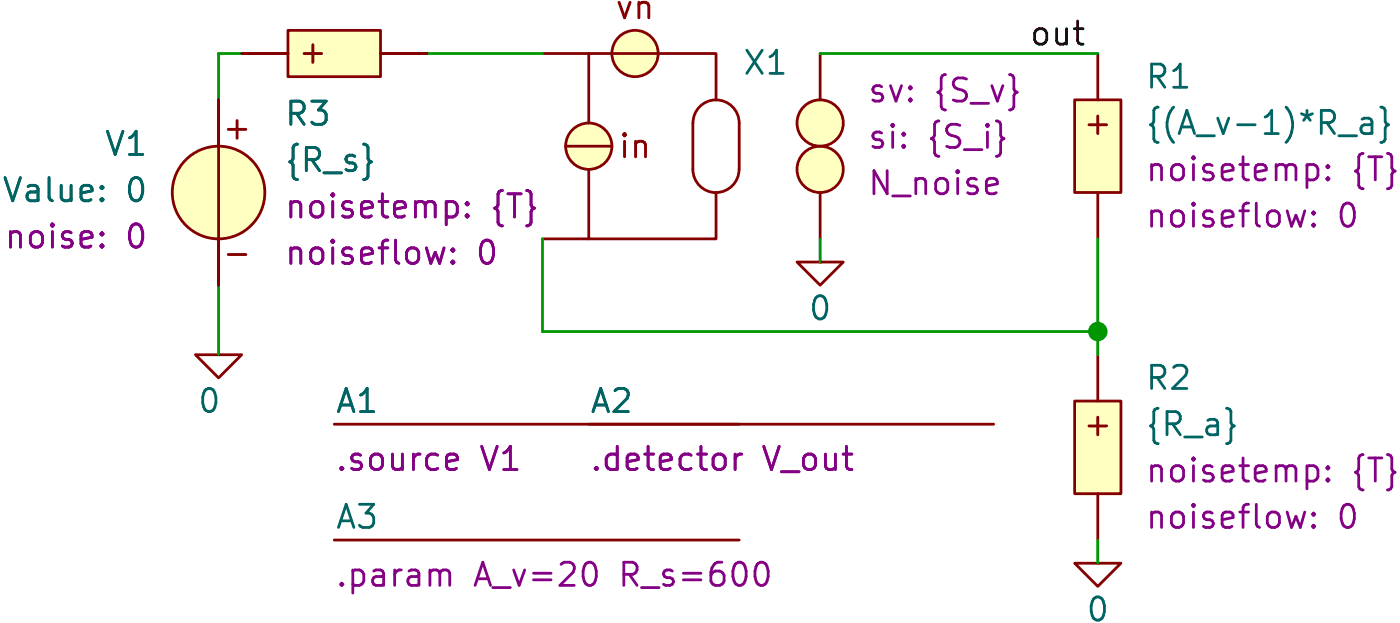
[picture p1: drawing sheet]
(kicad_sch
 (version 20231120)
 (generator "eeschema")
 (generator_version "8.0")
 (paper "A4")
 (title_block
  (title "VampNoise"))
 (lib_symbols
  (symbol "SLiCAP:Command"
   (pin_numbers hide)
   (pin_names
    (offset 0) hide) (exclude_from_sim no) (in_bom yes) (on_board yes)
   (property "Reference" "A?" (at 0 1.27 0) (do_not_autoplace) (effects (font (size 1.27 1.27)) (justify left)))
   (property "Value" "" (at 0 -0.635 0) (effects (font (size 1.27 1.27)) (justify left) (hide yes)))
   (property "Footprint" "" (at 0 -1.27 0) (effects (font (size 1.27 1.27)) (justify left) (hide yes)))
   (property "Datasheet" "" (at 0 -1.27 0) (effects (font (size 1.27 1.27)) (justify left) (hide yes)))
   (property "Description" "SLiCAP command (.lib, .param, .model. subckt}" (at 23.114 -4.064 0) (effects (font (size 1.27 1.27)) (hide yes)))
   (property "command" "?" (at 0 -1.905 0) (do_not_autoplace) (effects (font (size 1.27 1.27)) (justify left)))
   (symbol "Command_0_1"
    (polyline (pts (xy 0 0) (xy 22.225 0)) (stroke (width 0) (type default)) (fill (type none)))))
  (symbol "SLiCAP:GND"
   (power)
   (pin_numbers hide)
   (pin_names
    (offset 0) hide) (exclude_from_sim no) (in_bom yes) (on_board yes)
   (property "Reference" "#0" (at 0 -5.08 0) (effects (font (size 1.27 1.27)) (hide yes)))
   (property "Value" "0" (at 0 -2.54 0) (do_not_autoplace) (effects (font (size 1.27 1.27))))
   (property "Footprint" "" (at 0 0 0) (effects (font (size 1.27 1.27)) (hide yes)))
   (property "Datasheet" "" (at 0 -10.16 0) (effects (font (size 1.27 1.27)) (hide yes)))
   (property "Description" "0V reference potential" (at 0 -7.62 0) (effects (font (size 1.27 1.27)) (hide yes)))
   (symbol "GND_0_1"
    (polyline (pts (xy -1.27 0) (xy 0 -1.27) (xy 1.27 0) (xy -1.27 0)) (stroke (width 0) (type default)) (fill (type none))))
   (symbol "GND_1_1"
    (pin power_in line (at 0 0 0) (length 0) (name "~" (effects (font (size 1.016 1.016)))) (number "1" (effects (font (size 1.016 1.016)))))))
  (symbol "SLiCAP:N_noise"
   (pin_numbers hide)
   (pin_names
    (offset 0) hide) (exclude_from_sim no) (in_bom yes) (on_board yes)
   (property "Reference" "X?" (at 1.905 1.27 0) (effects (font (size 1.27 1.27)) (justify left)))
   (property "Value" "" (at 1.905 -1.27 0) (effects (font (size 1.27 1.27)) (justify left) (hide yes)))
   (property "Footprint" "" (at 0 -1.27 0) (effects (font (size 1.27 1.27)) (justify left) (hide yes)))
   (property "Datasheet" "" (at 0 -1.27 0) (effects (font (size 1.27 1.27)) (justify left) (hide yes)))
   (property "Description" "Nullor with parameters for the input-referred noise voltage and current sources in V^2/Hz and A^2/Hz, respectively" (at 2.286 -3.556 0) (effects (font (size 1.27 1.27)) (justify left) (hide yes)))
   (property "sv" "{S_v}" (at -11.43 12.065 0) (show_name) (effects (font (size 1.27 1.27)) (justify left)))
   (property "si" "{S_i}" (at -11.43 9.525 0) (show_name) (effects (font (size 1.27 1.27)) (justify left)))
   (property "model" "N_noise" (at 1.905 -1.27 0) (show_name) (effects (font (size 1.27 1.27)) (justify left)))
   (symbol "N_noise_0_1"
    (arc (start -6.985 -1.27) (mid -6.613 -2.168) (end -5.715 -2.54) (stroke (width 0) (type default)) (fill (type none)))
    (arc (start -5.715 -2.54) (mid -4.817 -2.168) (end -4.445 -1.27) (stroke (width 0) (type default)) (fill (type none)))
    (arc (start -5.7149 2.5401) (mid -6.6129 2.1681) (end -6.9849 1.2701) (stroke (width 0) (type default)) (fill (type none)))
    (arc (start -4.4449 1.2701) (mid -4.8169 2.1681) (end -5.7149 2.5401) (stroke (width 0) (type default)) (fill (type none)))
    (polyline (pts (xy -13.97 0) (xy -11.43 0)) (stroke (width 0) (type default)) (fill (type none)))
    (polyline (pts (xy -6.985 1.27) (xy -6.985 -1.27)) (stroke (width 0) (type default)) (fill (type none)))
    (polyline (pts (xy -4.445 1.27) (xy -4.445 -1.27)) (stroke (width 0) (type default)) (fill (type none)))
    (polyline (pts (xy -12.7 -1.27) (xy -12.7 -5.08) (xy -5.715 -5.08) (xy -5.715 -2.54)) (stroke (width 0) (type default)) (fill (type none)))
    (polyline (pts (xy -5.715 2.54) (xy -5.715 5.08) (xy -12.7 5.08) (xy -12.7 1.27)) (stroke (width 0) (type default)) (fill (type none))))
   (symbol "N_noise_1_0"
    (pin power_out line (at 0 5.08 270) (length 2.54) (name "outP" (effects (font (size 1.27 1.27)))) (number "3" (effects (font (size 1.27 1.27)))))
    (pin power_out line (at 0 -5.08 90) (length 2.54) (name "outN" (effects (font (size 1.27 1.27)))) (number "4" (effects (font (size 1.27 1.27))))))
   (symbol "N_noise_1_1"
    (circle (center -12.7 0) (radius 1.27) (stroke (width 0) (type default)) (fill (type background)))
    (circle (center -10.16 5.08) (radius 1.27) (stroke (width 0) (type default)) (fill (type background)))
    (circle (center 0 -1.27) (radius 1.27) (stroke (width 0) (type default)) (fill (type background)))
    (circle (center 0 1.27) (radius 1.27) (stroke (width 0) (type default)) (fill (type background)))
    (text "in" (at -10.16 0 0) (effects (font (size 1.27 1.27))))
    (text "vn" (at -10.16 7.62 0) (effects (font (size 1.27 1.27))))
    (pin input line (at -15.24 5.08 0) (length 2.54) (name "inp" (effects (font (size 1.27 1.27)))) (number "1" (effects (font (size 1.27 1.27)))))
    (pin input line (at -15.24 -5.08 0) (length 2.54) (name "inN" (effects (font (size 1.27 1.27)))) (number "2" (effects (font (size 1.27 1.27)))))))
  (symbol "SLiCAP:R"
   (pin_numbers hide)
   (pin_names
    (offset 1.016) hide) (exclude_from_sim no) (in_bom yes) (on_board yes)
   (property "Reference" "R?" (at 1.905 3.81 0) (effects (font (size 1.27 1.27)) (justify left)))
   (property "Value" "?" (at 1.905 1.905 0) (show_name) (effects (font (size 1.27 1.27)) (justify left)))
   (property "Footprint" "" (at 0.635 -3.175 0) (effects (font (size 1.27 1.27)) (hide yes)))
   (property "Datasheet" "" (at 0.635 -3.175 0) (effects (font (size 1.27 1.27)) (hide yes)))
   (property "Description" "Resistor (cannot have zero resistance)" (at 21.082 -5.842 0) (effects (font (size 1.27 1.27)) (hide yes)))
   (property "model" "R" (at 1.905 -3.81 0) (show_name) (effects (font (size 1.27 1.27)) (justify left) (hide yes)))
   (property "noisetemp" "0" (at 1.905 0 0) (show_name) (effects (font (size 1.27 1.27)) (justify left)))
   (property "noiseflow" "0" (at 15.24 0 0) (show_name) (effects (font (size 1.27 1.27)) (justify left)))
   (property "dcvar" "0" (at 1.905 -1.905 0) (show_name) (effects (font (size 1.27 1.27)) (justify left)))
   (property "dcvarlot" "0" (at 15.24 -1.905 0) (show_name) (effects (font (size 1.27 1.27)) (justify left)))
   (symbol "R_0_0"
    (text "+" (at 0 1.27 0) (effects (font (size 1.27 1.27)))))
   (symbol "R_1_0"
    (pin passive line (at 0 5.08 270) (length 2.54) (name "1" (effects (font (size 1.27 1.27)))) (number "1" (effects (font (size 1.27 1.27)))))
    (pin passive line (at 0 -5.08 90) (length 2.54) (name "2" (effects (font (size 1.27 1.27)))) (number "2" (effects (font (size 1.27 1.27))))))
   (symbol "R_1_1"
    (rectangle (start -1.27 2.54) (end 1.27 -2.54) (stroke (width 0) (type solid)) (fill (type background)))))
  (symbol "SLiCAP:V"
   (pin_numbers hide)
   (pin_names
    (offset 0) hide) (exclude_from_sim no) (in_bom yes) (on_board yes)
   (property "Reference" "V?" (at 3.175 4.445 0) (effects (font (size 1.27 1.27)) (justify left)))
   (property "Value" "?" (at 3.175 2.54 0) (show_name) (effects (font (size 1.27 1.27)) (justify left)))
   (property "Footprint" "" (at 0 -1.27 0) (effects (font (size 1.27 1.27)) (justify left) (hide yes)))
   (property "Datasheet" "" (at 0 -1.27 0) (effects (font (size 1.27 1.27)) (justify left) (hide yes)))
   (property "Description" "Independent voltage source" (at 16.51 -7.112 0) (effects (font (size 1.27 1.27)) (hide yes)))
   (property "noise" "0" (at 3.175 -3.175 0) (show_name) (effects (font (size 1.27 1.27)) (justify left)))
   (property "dc" "0" (at 3.175 0.635 0) (show_name) (effects (font (size 1.27 1.27)) (justify left)))
   (property "dcvar" "0" (at 3.175 -1.27 0) (show_name) (effects (font (size 1.27 1.27)) (justify left)))
   (property "model" "V" (at 3.175 -5.08 0) (show_name) (effects (font (size 1.27 1.27)) (justify left) (hide yes)))
   (symbol "V_0_0"
    (text "+" (at -1.016 3.556 0) (effects (font (size 1.27 1.27))))
    (text "-" (at -1.016 -3.302 0) (effects (font (size 1.27 1.27))))
    (pin power_out line (at 0 5.08 270) (length 2.54) (name "p" (effects (font (size 1.27 1.27)))) (number "1" (effects (font (size 1.27 1.27)))))
    (pin power_out line (at 0 -5.08 90) (length 2.54) (name "n" (effects (font (size 1.27 1.27)))) (number "2" (effects (font (size 1.27 1.27))))))
   (symbol "V_0_1"
    (polyline (pts (xy 0 2.54) (xy 0 -2.54)) (stroke (width 0) (type solid)) (fill (type none))))
   (symbol "V_1_0"
    (circle (center 0 0) (radius 2.54) (stroke (width 0) (type solid)) (fill (type background))))))
 (junction
  (at 106.68 63.5)
  (diameter 0)
  (color 0 0 0 0))
 (wire
  (pts (xy 76.2 58.42) (xy 76.2 63.5))
  (stroke (width 0) (type default)))
 (wire
  (pts (xy 58.42 48.26) (xy 59.69 48.26))
  (stroke (width 0) (type default)))
 (wire
  (pts (xy 91.44 58.42) (xy 91.44 59.69))
  (stroke (width 0) (type default)))
 (wire
  (pts (xy 106.68 64.77) (xy 106.68 63.5))
  (stroke (width 0) (type default)))
 (wire
  (pts (xy 106.68 76.2) (xy 106.68 74.93))
  (stroke (width 0) (type default)))
 (wire
  (pts (xy 76.2 63.5) (xy 106.68 63.5))
  (stroke (width 0) (type default)))
 (wire
  (pts (xy 91.44 48.26) (xy 106.68 48.26))
  (stroke (width 0) (type default)))
 (wire
  (pts (xy 69.85 48.26) (xy 76.2 48.26))
  (stroke (width 0) (type default)))
 (wire
  (pts (xy 58.42 60.96) (xy 58.42 64.77))
  (stroke (width 0) (type default)))
 (wire
  (pts (xy 58.42 50.8) (xy 58.42 48.26))
  (stroke (width 0) (type default)))
 (wire
  (pts (xy 106.68 58.42) (xy 106.68 63.5))
  (stroke (width 0) (type default)))
 (label "out"
  (at 102.87 48.26 0)
  (fields_autoplaced yes)
  (effects (font (size 1.27 1.27)) (justify left bottom)))
 (symbol
  (lib_id "SLiCAP:Command")
  (at 78.74 68.58 0)
  (unit 1)
  (exclude_from_sim no)
  (in_bom yes)
  (on_board yes)
  (dnp no)
  (fields_autoplaced yes)
  (property "Reference" "A2" (at 78.74 67.31 0) (do_not_autoplace yes) (effects (font (size 1.27 1.27)) (justify left)))
  (property "Value" "~" (at 78.74 69.215 0) (effects (font (size 1.27 1.27)) (justify left) (hide yes)))
  (property "Footprint" "" (at 78.74 69.85 0) (effects (font (size 1.27 1.27)) (justify left) (hide yes)))
  (property "Datasheet" "" (at 78.74 69.85 0) (effects (font (size 1.27 1.27)) (justify left) (hide yes)))
  (property "Description" "SLiCAP command (.lib, .param, .model. subckt}" (at 101.854 72.644 0) (effects (font (size 1.27 1.27)) (hide yes)))
  (property "command" ".detector V_out" (at 78.74 70.485 0) (do_not_autoplace yes) (effects (font (size 1.27 1.27)) (justify left))))
 (symbol
  (lib_id "SLiCAP:V")
  (at 58.42 55.88 0)
  (mirror y)
  (unit 1)
  (exclude_from_sim no)
  (in_bom yes)
  (on_board yes)
  (dnp no)
  (property "Reference" "V1" (at 54.61 53.2129 0) (effects (font (size 1.27 1.27)) (justify left)))
  (property "Value" "0" (at 54.61 55.7529 0) (show_name yes) (effects (font (size 1.27 1.27)) (justify left)))
  (property "Footprint" "" (at 58.42 57.15 0) (effects (font (size 1.27 1.27)) (justify left) (hide yes)))
  (property "Datasheet" "" (at 58.42 57.15 0) (effects (font (size 1.27 1.27)) (justify left) (hide yes)))
  (property "Description" "Independent voltage source" (at 41.91 62.992 0) (effects (font (size 1.27 1.27)) (hide yes)))
  (property "noise" "0" (at 54.61 58.2929 0) (show_name yes) (effects (font (size 1.27 1.27)) (justify left)))
  (property "dc" "0" (at 54.61 58.2929 0) (show_name yes) (effects (font (size 1.27 1.27)) (justify left) (hide yes)))
  (property "dcvar" "0" (at 54.61 60.8329 0) (show_name yes) (effects (font (size 1.27 1.27)) (justify left) (hide yes)))
  (property "model" "V" (at 55.245 60.96 0) (show_name yes) (effects (font (size 1.27 1.27)) (justify left) (hide yes)))
  (pin "2")
  (pin "1"))
 (symbol
  (lib_id "SLiCAP:GND")
  (at 58.42 64.77 0)
  (unit 1)
  (exclude_from_sim no)
  (in_bom yes)
  (on_board yes)
  (dnp no)
  (property "Reference" "#01" (at 58.42 69.85 0) (effects (font (size 1.27 1.27)) (hide yes)))
  (property "Value" "0" (at 57.912 67.31 0) (do_not_autoplace yes) (effects (font (size 1.27 1.27))))
  (property "Footprint" "" (at 58.42 64.77 0) (effects (font (size 1.27 1.27)) (hide yes)))
  (property "Datasheet" "" (at 58.42 74.93 0) (effects (font (size 1.27 1.27)) (hide yes)))
  (property "Description" "0V reference potential" (at 58.42 72.39 0) (effects (font (size 1.27 1.27)) (hide yes)))
  (pin "1"))
 (symbol
  (lib_id "SLiCAP:Command")
  (at 64.77 68.58 0)
  (unit 1)
  (exclude_from_sim no)
  (in_bom yes)
  (on_board yes)
  (dnp no)
  (fields_autoplaced yes)
  (property "Reference" "A1" (at 64.77 67.31 0) (do_not_autoplace yes) (effects (font (size 1.27 1.27)) (justify left)))
  (property "Value" "~" (at 64.77 69.215 0) (effects (font (size 1.27 1.27)) (justify left) (hide yes)))
  (property "Footprint" "" (at 64.77 69.85 0) (effects (font (size 1.27 1.27)) (justify left) (hide yes)))
  (property "Datasheet" "" (at 64.77 69.85 0) (effects (font (size 1.27 1.27)) (justify left) (hide yes)))
  (property "Description" "SLiCAP command (.lib, .param, .model. subckt}" (at 87.884 72.644 0) (effects (font (size 1.27 1.27)) (hide yes)))
  (property "command" ".source V1" (at 64.77 70.485 0) (do_not_autoplace yes) (effects (font (size 1.27 1.27)) (justify left))))
 (symbol
  (lib_id "SLiCAP:R")
  (at 64.77 48.26 90)
  (unit 1)
  (exclude_from_sim no)
  (in_bom yes)
  (on_board yes)
  (dnp no)
  (property "Reference" "R3" (at 61.976 51.562 90) (effects (font (size 1.27 1.27)) (justify right)))
  (property "Value" "{R_s}" (at 61.976 54.102 90) (effects (font (size 1.27 1.27)) (justify right)))
  (property "Footprint" "" (at 67.945 47.625 0) (effects (font (size 1.27 1.27)) (hide yes)))
  (property "Datasheet" "" (at 67.945 47.625 0) (effects (font (size 1.27 1.27)) (hide yes)))
  (property "Description" "Resistor (cannot have zero resistance)" (at 70.612 27.178 0) (effects (font (size 1.27 1.27)) (hide yes)))
  (property "model" "R" (at 68.58 46.355 0) (show_name yes) (effects (font (size 1.27 1.27)) (justify left) (hide yes)))
  (property "noisetemp" "{T}" (at 61.976 56.642 90) (show_name yes) (effects (font (size 1.27 1.27)) (justify right)))
  (property "noiseflow" "0" (at 61.976 59.182 90) (show_name yes) (effects (font (size 1.27 1.27)) (justify right)))
  (property "dcvar" "0" (at 68.5799 45.72 0) (show_name yes) (effects (font (size 1.27 1.27)) (justify left) (hide yes)))
  (property "dcvarlot" "0" (at 71.1199 45.72 0) (show_name yes) (effects (font (size 1.27 1.27)) (justify left) (hide yes)))
  (pin "2")
  (pin "1"))
 (symbol
  (lib_id "SLiCAP:GND")
  (at 91.44 59.69 0)
  (unit 1)
  (exclude_from_sim no)
  (in_bom yes)
  (on_board yes)
  (dnp no)
  (fields_autoplaced yes)
  (property "Reference" "#03" (at 91.44 64.77 0) (effects (font (size 1.27 1.27)) (hide yes)))
  (property "Value" "0" (at 91.44 62.23 0) (do_not_autoplace yes) (effects (font (size 1.27 1.27))))
  (property "Footprint" "" (at 91.44 59.69 0) (effects (font (size 1.27 1.27)) (hide yes)))
  (property "Datasheet" "" (at 91.44 69.85 0) (effects (font (size 1.27 1.27)) (hide yes)))
  (property "Description" "0V reference potential" (at 91.44 67.31 0) (effects (font (size 1.27 1.27)) (hide yes)))
  (pin "1"))
 (symbol
  (lib_id "SLiCAP:R")
  (at 106.68 53.34 0)
  (unit 1)
  (exclude_from_sim no)
  (in_bom yes)
  (on_board yes)
  (dnp no)
  (fields_autoplaced yes)
  (property "Reference" "R1" (at 109.22 49.5299 0) (effects (font (size 1.27 1.27)) (justify left)))
  (property "Value" "{(A_v-1)*R_a}" (at 109.22 52.0699 0) (effects (font (size 1.27 1.27)) (justify left)))
  (property "Footprint" "" (at 107.315 56.515 0) (effects (font (size 1.27 1.27)) (hide yes)))
  (property "Datasheet" "" (at 107.315 56.515 0) (effects (font (size 1.27 1.27)) (hide yes)))
  (property "Description" "Resistor (cannot have zero resistance)" (at 127.762 59.182 0) (effects (font (size 1.27 1.27)) (hide yes)))
  (property "model" "R" (at 108.585 57.15 0) (show_name yes) (effects (font (size 1.27 1.27)) (justify left) (hide yes)))
  (property "noisetemp" "{T}" (at 109.22 54.6099 0) (show_name yes) (effects (font (size 1.27 1.27)) (justify left)))
  (property "noiseflow" "0" (at 109.22 57.1499 0) (show_name yes) (effects (font (size 1.27 1.27)) (justify left)))
  (property "dcvar" "0" (at 109.22 57.1499 0) (show_name yes) (effects (font (size 1.27 1.27)) (justify left) (hide yes)))
  (property "dcvarlot" "0" (at 109.22 59.6899 0) (show_name yes) (effects (font (size 1.27 1.27)) (justify left) (hide yes)))
  (pin "2")
  (pin "1"))
 (symbol
  (lib_id "SLiCAP:GND")
  (at 106.68 76.2 0)
  (unit 1)
  (exclude_from_sim no)
  (in_bom yes)
  (on_board yes)
  (dnp no)
  (fields_autoplaced yes)
  (property "Reference" "#02" (at 106.68 81.28 0) (effects (font (size 1.27 1.27)) (hide yes)))
  (property "Value" "0" (at 106.68 78.74 0) (do_not_autoplace yes) (effects (font (size 1.27 1.27))))
  (property "Footprint" "" (at 106.68 76.2 0) (effects (font (size 1.27 1.27)) (hide yes)))
  (property "Datasheet" "" (at 106.68 86.36 0) (effects (font (size 1.27 1.27)) (hide yes)))
  (property "Description" "0V reference potential" (at 106.68 83.82 0) (effects (font (size 1.27 1.27)) (hide yes)))
  (pin "1"))
 (symbol
  (lib_id "SLiCAP:R")
  (at 106.68 69.85 0)
  (unit 1)
  (exclude_from_sim no)
  (in_bom yes)
  (on_board yes)
  (dnp no)
  (fields_autoplaced yes)
  (property "Reference" "R2" (at 109.22 66.0399 0) (effects (font (size 1.27 1.27)) (justify left)))
  (property "Value" "{R_a}" (at 109.22 68.5799 0) (effects (font (size 1.27 1.27)) (justify left)))
  (property "Footprint" "" (at 107.315 73.025 0) (effects (font (size 1.27 1.27)) (hide yes)))
  (property "Datasheet" "" (at 107.315 73.025 0) (effects (font (size 1.27 1.27)) (hide yes)))
  (property "Description" "Resistor (cannot have zero resistance)" (at 127.762 75.692 0) (effects (font (size 1.27 1.27)) (hide yes)))
  (property "model" "R" (at 108.585 73.66 0) (show_name yes) (effects (font (size 1.27 1.27)) (justify left) (hide yes)))
  (property "noisetemp" "{T}" (at 109.22 71.1199 0) (show_name yes) (effects (font (size 1.27 1.27)) (justify left)))
  (property "noiseflow" "0" (at 109.22 73.6599 0) (show_name yes) (effects (font (size 1.27 1.27)) (justify left)))
  (property "dcvar" "0" (at 109.22 73.6599 0) (show_name yes) (effects (font (size 1.27 1.27)) (justify left) (hide yes)))
  (property "dcvarlot" "0" (at 109.22 76.1999 0) (show_name yes) (effects (font (size 1.27 1.27)) (justify left) (hide yes)))
  (pin "2")
  (pin "1"))
 (symbol
  (lib_id "SLiCAP:N_noise")
  (at 91.44 53.34 0)
  (unit 1)
  (exclude_from_sim no)
  (in_bom yes)
  (on_board yes)
  (dnp no)
  (property "Reference" "X1" (at 87.122 48.768 0) (effects (font (size 1.27 1.27)) (justify left)))
  (property "Value" "~" (at 93.345 54.61 0) (effects (font (size 1.27 1.27)) (justify left) (hide yes)))
  (property "Footprint" "" (at 91.44 54.61 0) (effects (font (size 1.27 1.27)) (justify left) (hide yes)))
  (property "Datasheet" "" (at 91.44 54.61 0) (effects (font (size 1.27 1.27)) (justify left) (hide yes)))
  (property "Description" "Nullor with parameters for the input-referred noise voltage and current sources in V^2/Hz and A^2/Hz, respectively" (at 93.726 56.896 0) (effects (font (size 1.27 1.27)) (justify left) (hide yes)))
  (property "sv" "{S_v}" (at 93.98 50.2891 0) (show_name yes) (effects (font (size 1.27 1.27)) (justify left)))
  (property "si" "{S_i}" (at 93.98 52.8291 0) (show_name yes) (effects (font (size 1.27 1.27)) (justify left)))
  (property "model" "N_noise" (at 93.98 55.3691 0) (effects (font (size 1.27 1.27)) (justify left)))
  (pin "2")
  (pin "4")
  (pin "3")
  (pin "1"))
 (symbol
  (lib_id "SLiCAP:Command")
  (at 64.77 74.93 0)
  (unit 1)
  (exclude_from_sim no)
  (in_bom yes)
  (on_board yes)
  (dnp no)
  (fields_autoplaced yes)
  (property "Reference" "A3" (at 64.77 73.66 0) (do_not_autoplace yes) (effects (font (size 1.27 1.27)) (justify left)))
  (property "Value" "~" (at 64.77 75.565 0) (effects (font (size 1.27 1.27)) (justify left) (hide yes)))
  (property "Footprint" "" (at 64.77 76.2 0) (effects (font (size 1.27 1.27)) (justify left) (hide yes)))
  (property "Datasheet" "" (at 64.77 76.2 0) (effects (font (size 1.27 1.27)) (justify left) (hide yes)))
  (property "Description" "SLiCAP command (.lib, .param, .model. subckt}" (at 87.884 78.994 0) (effects (font (size 1.27 1.27)) (hide yes)))
  (property "command" ".param A_v=20 R_s=600" (at 64.77 76.835 0) (do_not_autoplace yes) (effects (font (size 1.27 1.27)) (justify left))))
 (sheet_instances
  (path ""
   (page "1"))))
